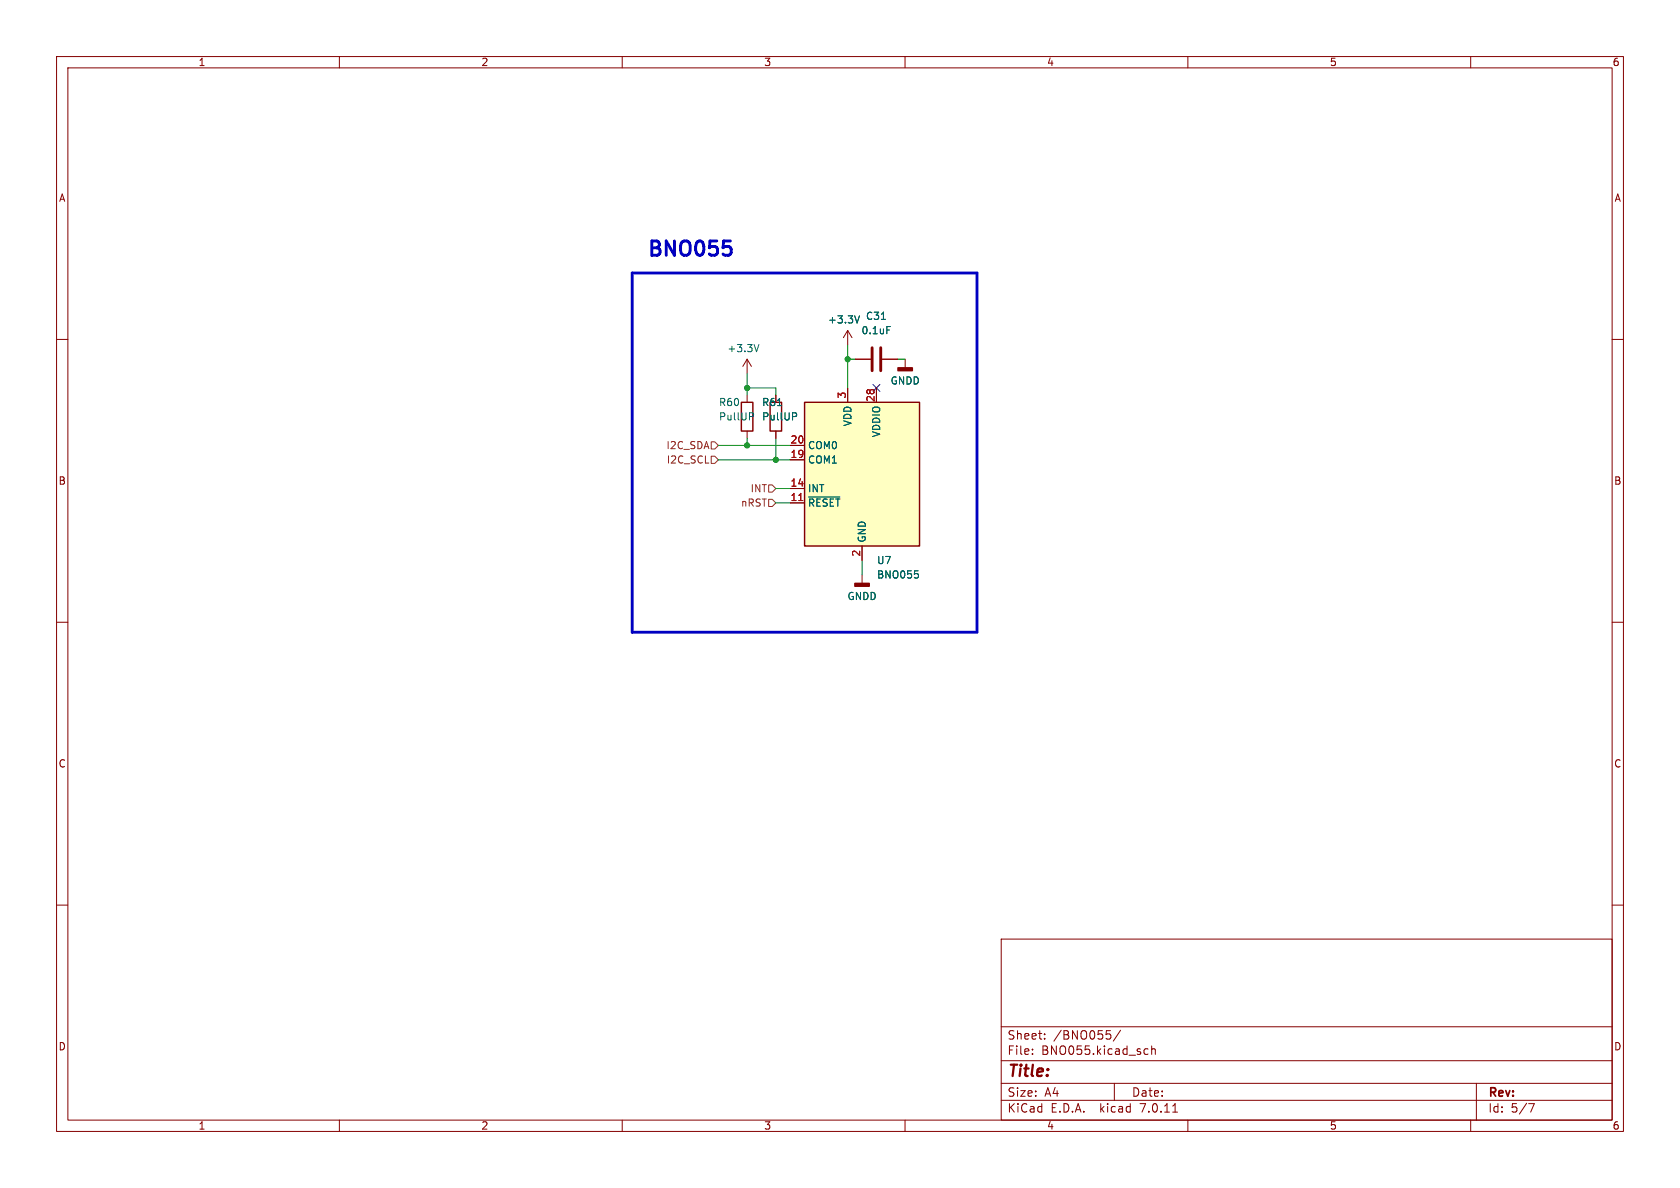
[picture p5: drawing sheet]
<svg xmlns="http://www.w3.org/2000/svg" width="297mm" height="210mm" viewBox="0 0 297 210" stroke-linecap="round" stroke-linejoin="round" font-family="sans-serif">
<g fill="none" stroke="#840000" stroke-width=".18">
<path d="M10 10h277v190h-277zM12 12h273v186h-273zM60 10v2M110 10v2M160 10v2M210 10v2M260 10v2M10 60h2M149.9 58.4v2.6M149.9 58.4l-.8 1.3M149.9 58.4l.7 1.3M285 60h2"/>
<path d="M132.1 63.5v2.5M132.1 69.9v1.2M132.1 76.2v1.3M132.1 63.5l-.8 1.3M132.1 63.5l.7 1.3M137.2 69.9v1.2M137.2 76.2v1.3M139.7 78.7h2.5M149.9 68.6v2.5M151.1 63.5h2.8M154.9 68.6v2.5M156 63.5h2.7"/>
<path d="M160 63.5v1.5M139.7 88.9h2.5M139.7 86.4h2.5M139.7 81.3h2.5M152.4 96.5v2.6M10 110h2M152.4 101.6v1.5M285 110h2M10 160h2M285 160h2M177 166h108v32h-108zM60 198v2"/>
<path d="M110 198v2M160 198v2M177 194.5h108M177 191.5h108M177 187.5h108M177 181.5h108M182.5 186.3v.1M182.5 185.5v.1M184.7 183.6v.1M184.7 182.8v.1M195.6 182.2h.7M196.1 182.8l.3 .3v.3l-.3 .3"/>
<path d="M197 191.5v3M198.1 182.1l-1.3 2M202.5 185.4l.5 .1M203 186.3l-.5 .1M203.6 185.5l.2-.1 .4 .1v.9M203.6 184.9v1.5M207.3 196.6h.9M210 198v2M260 198v2M261 191.5v6.5M270.2 195.1h1l-.6 1.5"/>
</g>
<g fill="#840000" stroke="#840000" stroke-width=".25">
<path d="M158.7 65h2.6v.5h-2.6z"/>
<path d="M151.1 103.1h2.6v.5h-2.6z"/>
</g>
<path d="M142.2 71.1h20.4v25.4h-20.4z" fill="#ffffc2" stroke="#ffffc2" stroke-width=".18"/>
<path d="M131.1 71.1h2v5.1h-2zM136.1 71.1h2.1v5.1h-2.1zM142.2 71.1h20.4v25.4h-20.4z" fill="none" stroke="#840000" stroke-width=".25"/>
<path d="M151.9 55.8l-.4 1.3M155.8 56.5h.7M156.8 57.7h.6M132.5 73h.5l.2 .2-.1 .4h-.6M134.2 60.9l-.5 1.3M137.5 71.7h.7M140.1 73h.5l.2 .2-.1 .4h-.6M143 87.9h5.5M161.7 100.9h.6M162.2 101.5l.2 .1-.2 .5" fill="none" stroke="#006464" stroke-width=".18"/>
<path d="M141.2 88.5h.7" fill="none" stroke="#a90000" stroke-width=".18"/>
<path d="M154.2 61.5v4M155.7 61.5v4" fill="none" stroke="#840000" stroke-width=".51"/>
<path d="M125.7 78.1h.7l.6 .6-.6 .7h-.7zM125.7 80.6h.7l.6 .7-.6 .6h-.7zM135.9 85.7h.6l.7 .7-.7 .6h-.6zM135.9 88.3h.6l.7 .6-.7 .6h-.6z" fill="none" stroke="#725600" stroke-width=".18"/>
<path d="M129.1 43.8l.2 .2-.2 .9" fill="none" stroke="#0000c2" stroke-width=".51"/>
<path d="M111.8 48.3h60.9v63.5h-60.9z" fill="none" stroke="#0000c2" stroke-width=".5"/>
<path d="M127 78.7h12.7M132.1 66v3.9M132.1 77.5v1.2M132.1 68.6h5.1v1.3M137.2 77.5v3.8M149.9 63.5h1.2M149.9 61v7.6M158.7 63.5h1.3M127 81.3h12.7M137.2 88.9h2.5M137.2 86.4h2.5M152.4 99.1v2.5" fill="none" stroke="#009600" stroke-width=".18"/>
<path d="M154.3 68l1.2 1.2M155.5 68l-1.2 1.2" fill="none" stroke="#000084" stroke-width=".18"/>
<g fill="#009600" stroke="#009600" stroke-width=".18">
<circle cx="132.1" cy="78.7" r=".46"/>
<circle cx="132.1" cy="68.6" r=".46"/>
<circle cx="149.9" cy="63.5" r=".46"/>
<circle cx="137.2" cy="81.3" r=".46"/>
</g>
<text font-size="3.5" fill="#0000c2" x="114.3" y="45.5">BNO055</text>
<text font-size="2.8" fill="#840000" x="178" y="190.9">Title:</text>
<g font-size="2.1" fill="#840000">
<text x="178" y="184">Sheet:</text>
<text x="186.2" y="184">/BNO055/</text>
<text x="178" y="186.7">File:</text>
<text x="184.1" y="186.7">BNO055.kicad_sch</text>
<text x="178" y="196.9">KiCad</text>
<text x="178" y="194.1">Size:</text>
<text x="184.7" y="194.1">A4</text>
<text x="185.7" y="196.9">E.D.A.</text>
<text x="194.6" y="196.9">kicad</text>
<text x="200" y="194.1">Date:</text>
<text x="201.8" y="196.9">7.0.11</text>
<text x="263" y="194.3">Rev:</text>
<text x="263" y="196.9">Id:</text>
<text x="267.1" y="196.9">5/7</text>
</g>
<g font-size="1.8" fill="#840000">
<text x="35" y="11.9">1</text>
<text x="85" y="11.9">2</text>
<text x="135" y="11.9">3</text>
<text x="185" y="11.9">4</text>
<text x="235" y="11.9">5</text>
<text x="285" y="11.9">6</text>
<text x="10.3" y="35.9">A</text>
<text x="285.3" y="35.9">A</text>
<text x="10.3" y="85.9">B</text>
<text x="285.3" y="85.9">B</text>
<text x="10.3" y="135.9">C</text>
<text x="285.3" y="135.9">C</text>
<text x="10.3" y="185.9">D</text>
<text x="285.3" y="185.9">D</text>
<text x="35" y="199.9">1</text>
<text x="85" y="199.9">2</text>
<text x="135" y="199.9">3</text>
<text x="185" y="199.9">4</text>
<text x="235" y="199.9">5</text>
<text x="285" y="199.9">6</text>
</g>
<g font-size="1.8" fill="#006464">
<text x="146.3" y="57.4">+3.3V</text>
<text x="152.2" y="59.3">0.1uF</text>
<text x="153" y="56.7">C31</text>
<text x="128.5" y="62.5">+3.3V</text>
<text x="127" y="72">R60</text>
<text x="134.6" y="72">R61</text>
<text x="157.3" y="68.2">GNDD</text>
<text x="127" y="74.5">PullUP</text>
<text x="134.6" y="74.5">PullUP</text>
<text x="150.7" y="75.5" transform="rotate(-90 150.7 75.5)">VDD</text>
<text x="155.8" y="77.4" transform="rotate(-90 155.8 77.4)">VDDIO</text>
<text x="142.7" y="82.1">COM1</text>
<text x="142.7" y="79.6">COM0</text>
<text x="142.7" y="89.8">~{RESET}</text>
<text x="142.7" y="87.2">INT</text>
<text x="153.3" y="96" transform="rotate(-90 153.3 96)">GND</text>
<text x="154.9" y="99.9">U7</text>
<text x="149.7" y="106.3">GNDD</text>
<text x="154.9" y="102.5">BNO055</text>
</g>
<g font-size="1.8" fill="#a90000">
<text x="149.6" y="70.6" transform="rotate(-90 149.6 70.6)">3</text>
<text x="154.7" y="71.2" transform="rotate(-90 154.7 71.2)">28</text>
<text x="139.7" y="81">19</text>
<text x="139.7" y="78.5">20</text>
<text x="139.7" y="88.6">11</text>
<text x="139.7" y="86.1">14</text>
<text x="152.1" y="98.5" transform="rotate(-90 152.1 98.5)">2</text>
</g>
<g font-size="1.8" fill="#725600">
<text x="117.7" y="79.6">I2C_SDA</text>
<text x="117.8" y="82.1">I2C_SCL</text>
<text x="130.9" y="89.8">nRST</text>
<text x="132.6" y="87.2">INT</text>
</g>
</svg>
